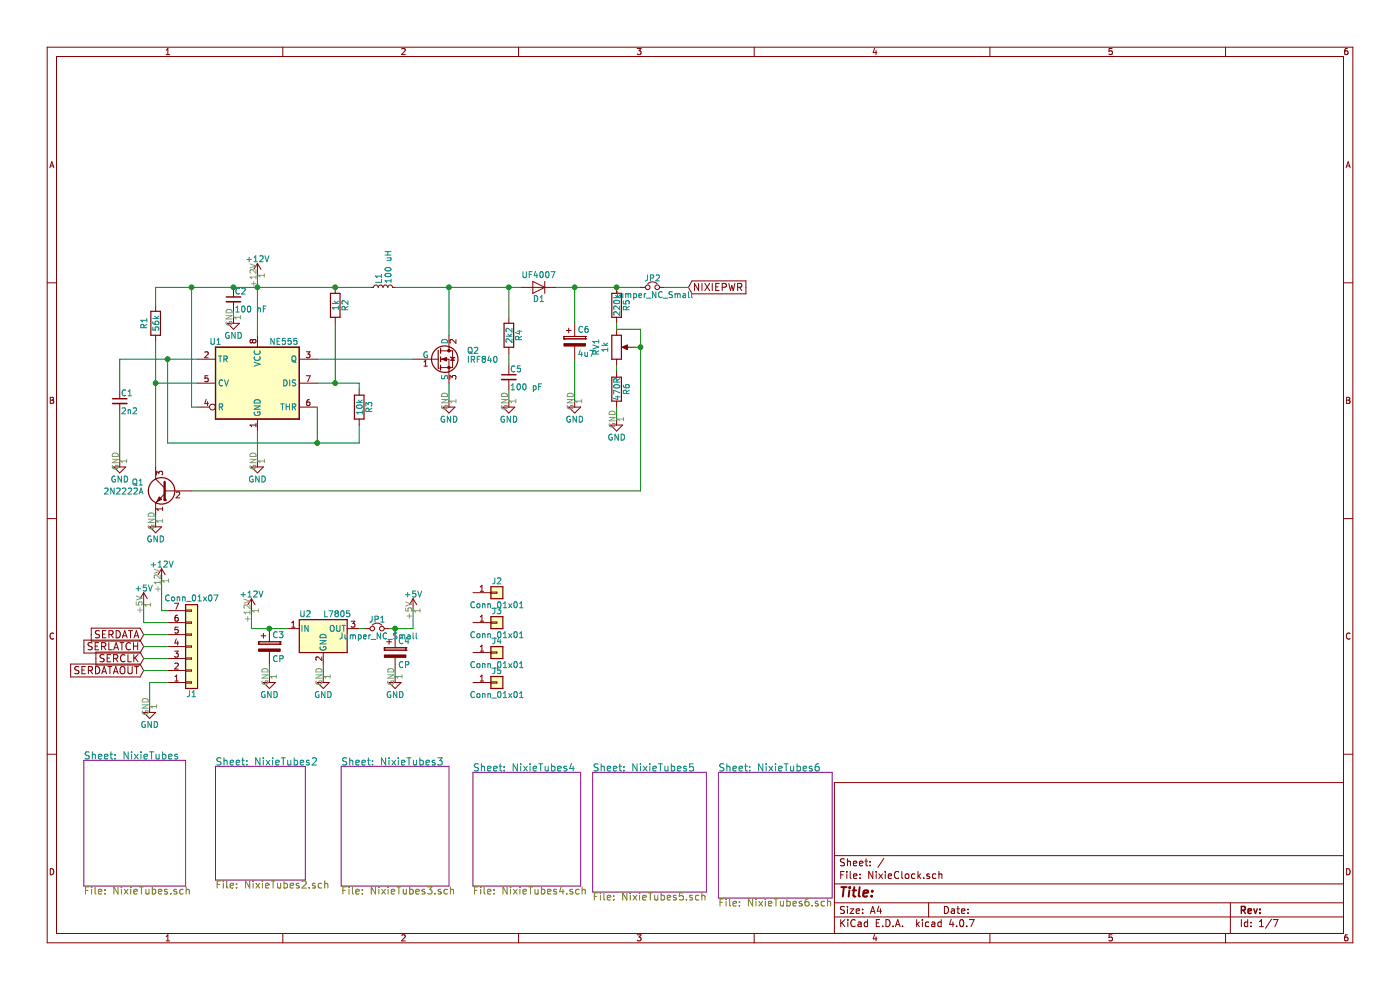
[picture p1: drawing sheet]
EESchema Schematic File Version 2
LIBS:power
LIBS:device
LIBS:switches
LIBS:relays
LIBS:motors
LIBS:transistors
LIBS:conn
LIBS:linear
LIBS:regul
LIBS:74xx
LIBS:cmos4000
LIBS:adc-dac
LIBS:memory
LIBS:xilinx
LIBS:microcontrollers
LIBS:dsp
LIBS:microchip
LIBS:analog_switches
LIBS:motorola
LIBS:texas
LIBS:intel
LIBS:audio
LIBS:interface
LIBS:digital-audio
LIBS:philips
LIBS:display
LIBS:cypress
LIBS:siliconi
LIBS:opto
LIBS:atmel
LIBS:contrib
LIBS:valves
LIBS:in14_lib
LIBS:arduino_nano
LIBS:NixieClock-cache
EELAYER 25 0
EELAYER END
$Descr A4 11693 8268
encoding utf-8
Sheet 1 7
Title ""
Date ""
Rev ""
Comp ""
Comment1 ""
Comment2 ""
Comment3 ""
Comment4 ""
$EndDescr
$Sheet
S 700  6350 850  1050
U 5E079765
F0 "NixieTubes" 60
F1 "NixieTubes.sch" 60
$EndSheet
$Sheet
S 1800 6400 750  950 
U 5E07BC0A
F0 "NixieTubes2" 60
F1 "NixieTubes2.sch" 60
$EndSheet
$Sheet
S 2850 6400 900  1000
U 5E07C4F4
F0 "NixieTubes3" 60
F1 "NixieTubes3.sch" 60
$EndSheet
$Sheet
S 3950 6450 900  950 
U 5E07E68A
F0 "NixieTubes4" 60
F1 "NixieTubes4.sch" 60
$EndSheet
$Sheet
S 4950 6450 950  1000
U 5E07F04F
F0 "NixieTubes5" 60
F1 "NixieTubes5.sch" 60
$EndSheet
$Sheet
S 6000 6450 950  1050
U 5E07F599
F0 "NixieTubes6" 60
F1 "NixieTubes6.sch" 60
$EndSheet
$Comp
L GND #PWR3
U 1 1
P 1250 5900
F 0 "#PWR3" H 1250 5650 50  0001 C CNN
F 1 "GND" H 1250 5750 50  0000 C CNN
F 2 "" H 1250 5900 50  0001 C CNN
F 3 "" H 1250 5900 50  0001 C CNN
	1    1250 5900
	1    0    0    -1  
$EndComp
$Comp
L +5V #PWR2
U 1 1
P 1200 5050
F 0 "#PWR2" H 1200 4900 50  0001 C CNN
F 1 "+5V" H 1200 5190 50  0000 C CNN
F 2 "" H 1200 5050 50  0001 C CNN
F 3 "" H 1200 5050 50  0001 C CNN
	1    1200 5050
	1    0    0    -1  
$EndComp
Text GLabel 1200 5300 0    60   Input ~ 0
SERDATA
Text GLabel 1200 5500 0    60   Input ~ 0
SERCLK
Text GLabel 1200 5400 0    60   Input ~ 0
SERLATCH
Text GLabel 1200 5600 0    60   Input ~ 0
SERDATAOUT
$Comp
L Conn_01x07 J1
U 1 1
P 1600 5400
F 0 "J1" H 1600 5800 50  0000 C CNN
F 1 "Conn_01x07" H 1600 5000 50  0000 C CNN
F 2 "Connectors_Molex:Molex_KK-6410-07_07x2.54mm_Straight" H 1600 5400 50  0001 C CNN
F 3 "" H 1600 5400 50  0001 C CNN
	1    1600 5400
	1    0    0    1   
$EndComp
$Comp
L +12V #PWR5
U 1 1
P 1350 4850
F 0 "#PWR5" H 1350 4700 50  0001 C CNN
F 1 "+12V" H 1350 4990 50  0000 C CNN
F 2 "" H 1350 4850 50  0001 C CNN
F 3 "" H 1350 4850 50  0001 C CNN
	1    1350 4850
	1    0    0    -1  
$EndComp
$Comp
L +12V #PWR7
U 1 1
P 2100 5100
F 0 "#PWR7" H 2100 4950 50  0001 C CNN
F 1 "+12V" H 2100 5240 50  0000 C CNN
F 2 "" H 2100 5100 50  0001 C CNN
F 3 "" H 2100 5100 50  0001 C CNN
	1    2100 5100
	1    0    0    -1  
$EndComp
$Comp
L L7805 U2
U 1 1
P 2700 5250
F 0 "U2" H 2550 5375 50  0000 C CNN
F 1 "L7805" H 2700 5375 50  0000 L CNN
F 2 "TO_SOT_Packages_THT:TO-220-3_Vertical" H 2725 5100 50  0001 L CIN
F 3 "" H 2700 5200 50  0001 C CNN
	1    2700 5250
	1    0    0    -1  
$EndComp
$Comp
L CP C3
U 1 1
P 2250 5400
F 0 "C3" H 2275 5500 50  0000 L CNN
F 1 "CP" H 2275 5300 50  0000 L CNN
F 2 "Capacitors_THT:CP_Radial_D8.0mm_P3.50mm" H 2288 5250 50  0001 C CNN
F 3 "" H 2250 5400 50  0001 C CNN
	1    2250 5400
	1    0    0    -1  
$EndComp
$Comp
L GND #PWR10
U 1 1
P 2250 5650
F 0 "#PWR10" H 2250 5400 50  0001 C CNN
F 1 "GND" H 2250 5500 50  0000 C CNN
F 2 "" H 2250 5650 50  0001 C CNN
F 3 "" H 2250 5650 50  0001 C CNN
	1    2250 5650
	1    0    0    -1  
$EndComp
$Comp
L CP C4
U 1 1
P 3300 5450
F 0 "C4" H 3325 5550 50  0000 L CNN
F 1 "CP" H 3325 5350 50  0000 L CNN
F 2 "Capacitors_THT:CP_Radial_D5.0mm_P2.50mm" H 3338 5300 50  0001 C CNN
F 3 "" H 3300 5450 50  0001 C CNN
	1    3300 5450
	1    0    0    -1  
$EndComp
$Comp
L GND #PWR11
U 1 1
P 2700 5650
F 0 "#PWR11" H 2700 5400 50  0001 C CNN
F 1 "GND" H 2700 5500 50  0000 C CNN
F 2 "" H 2700 5650 50  0001 C CNN
F 3 "" H 2700 5650 50  0001 C CNN
	1    2700 5650
	1    0    0    -1  
$EndComp
$Comp
L GND #PWR12
U 1 1
P 3300 5650
F 0 "#PWR12" H 3300 5400 50  0001 C CNN
F 1 "GND" H 3300 5500 50  0000 C CNN
F 2 "" H 3300 5650 50  0001 C CNN
F 3 "" H 3300 5650 50  0001 C CNN
	1    3300 5650
	1    0    0    -1  
$EndComp
Wire Wire Line
	1250 5900 1250 5700
Wire Wire Line
	1250 5700 1400 5700
Wire Wire Line
	1200 5050 1200 5200
Wire Wire Line
	1200 5200 1400 5200
Wire Wire Line
	1200 5300 1400 5300
Wire Wire Line
	1200 5400 1400 5400
Wire Wire Line
	1200 5500 1400 5500
Wire Wire Line
	1400 5600 1200 5600
Wire Wire Line
	1350 4850 1350 5100
Wire Wire Line
	1350 5100 1400 5100
Wire Wire Line
	2100 5100 2100 5250
Wire Wire Line
	2100 5250 2400 5250
Connection ~ 2250 5250
Wire Wire Line
	2250 5550 2250 5650
Wire Wire Line
	2700 5650 2700 5550
Wire Wire Line
	3300 5650 3300 5600
$Comp
L Jumper_NC_Small JP1
U 1 1
P 3150 5250
F 0 "JP1" H 3150 5330 50  0000 C CNN
F 1 "Jumper_NC_Small" H 3160 5190 50  0000 C CNN
F 2 "Pin_Headers:Pin_Header_Straight_1x02_Pitch2.54mm" H 3150 5250 50  0001 C CNN
F 3 "" H 3150 5250 50  0001 C CNN
	1    3150 5250
	1    0    0    -1  
$EndComp
$Comp
L +5V #PWR13
U 1 1
P 3450 5100
F 0 "#PWR13" H 3450 4950 50  0001 C CNN
F 1 "+5V" H 3450 5240 50  0000 C CNN
F 2 "" H 3450 5100 50  0001 C CNN
F 3 "" H 3450 5100 50  0001 C CNN
	1    3450 5100
	1    0    0    -1  
$EndComp
Wire Wire Line
	3450 5250 3450 5100
Wire Wire Line
	3250 5250 3450 5250
$Comp
L +12V #PWR8
U 1 1
P 2150 2300
F 0 "#PWR8" H 2150 2150 50  0001 C CNN
F 1 "+12V" H 2150 2440 50  0000 C CNN
F 2 "" H 2150 2300 50  0001 C CNN
F 3 "" H 2150 2300 50  0001 C CNN
	1    2150 2300
	1    0    0    -1  
$EndComp
$Comp
L NE555 U1
U 1 1
P 2150 3200
F 0 "U1" H 1750 3550 50  0000 L CNN
F 1 "NE555" H 2250 3550 50  0000 L CNN
F 2 "Housings_DIP:DIP-8_W7.62mm_Socket" H 2150 3200 50  0001 C CNN
F 3 "" H 2150 3200 50  0001 C CNN
	1    2150 3200
	1    0    0    -1  
$EndComp
Wire Wire Line
	2150 2300 2150 2800
$Comp
L GND #PWR9
U 1 1
P 2150 3850
F 0 "#PWR9" H 2150 3600 50  0001 C CNN
F 1 "GND" H 2150 3700 50  0000 C CNN
F 2 "" H 2150 3850 50  0001 C CNN
F 3 "" H 2150 3850 50  0001 C CNN
	1    2150 3850
	1    0    0    -1  
$EndComp
Wire Wire Line
	2150 3850 2150 3600
$Comp
L C_Small C2
U 1 1
P 1950 2500
F 0 "C2" H 1960 2570 50  0000 L CNN
F 1 "100 nF" H 1960 2420 50  0000 L CNN
F 2 "Capacitors_THT:C_Disc_D5.0mm_W2.5mm_P2.50mm" H 1950 2500 50  0001 C CNN
F 3 "" H 1950 2500 50  0001 C CNN
	1    1950 2500
	1    0    0    -1  
$EndComp
Wire Wire Line
	1300 2400 3100 2400
Connection ~ 2150 2400
$Comp
L GND #PWR6
U 1 1
P 1950 2650
F 0 "#PWR6" H 1950 2400 50  0001 C CNN
F 1 "GND" H 1950 2500 50  0000 C CNN
F 2 "" H 1950 2650 50  0001 C CNN
F 3 "" H 1950 2650 50  0001 C CNN
	1    1950 2650
	1    0    0    -1  
$EndComp
Wire Wire Line
	1950 2600 1950 2650
$Comp
L C_Small C1
U 1 1
P 1000 3350
F 0 "C1" H 1010 3420 50  0000 L CNN
F 1 "2n2" H 1010 3270 50  0000 L CNN
F 2 "Capacitors_THT:C_Disc_D5.0mm_W2.5mm_P2.50mm" H 1000 3350 50  0001 C CNN
F 3 "" H 1000 3350 50  0001 C CNN
	1    1000 3350
	1    0    0    -1  
$EndComp
Wire Wire Line
	1000 3250 1000 3000
Wire Wire Line
	1000 3000 1650 3000
$Comp
L GND #PWR1
U 1 1
P 1000 3850
F 0 "#PWR1" H 1000 3600 50  0001 C CNN
F 1 "GND" H 1000 3700 50  0000 C CNN
F 2 "" H 1000 3850 50  0001 C CNN
F 3 "" H 1000 3850 50  0001 C CNN
	1    1000 3850
	1    0    0    -1  
$EndComp
Wire Wire Line
	1000 3850 1000 3450
$Comp
L R R2
U 1 1
P 2800 2550
F 0 "R2" V 2880 2550 50  0000 C CNN
F 1 "1k" V 2800 2550 50  0000 C CNN
F 2 "Resistors_THT:R_Axial_DIN0207_L6.3mm_D2.5mm_P7.62mm_Horizontal" V 2730 2550 50  0001 C CNN
F 3 "" H 2800 2550 50  0001 C CNN
	1    2800 2550
	1    0    0    -1  
$EndComp
Wire Wire Line
	2800 2700 2800 3200
Wire Wire Line
	2650 3200 3000 3200
Wire Wire Line
	1400 3000 1400 3700
Wire Wire Line
	1400 3700 3000 3700
Wire Wire Line
	2650 3700 2650 3400
Connection ~ 1400 3000
$Comp
L R R3
U 1 1
P 3000 3400
F 0 "R3" V 3080 3400 50  0000 C CNN
F 1 "10k" V 3000 3400 50  0000 C CNN
F 2 "Resistors_THT:R_Axial_DIN0207_L6.3mm_D2.5mm_P7.62mm_Horizontal" V 2930 3400 50  0001 C CNN
F 3 "" H 3000 3400 50  0001 C CNN
	1    3000 3400
	1    0    0    -1  
$EndComp
Wire Wire Line
	3000 3200 3000 3250
Connection ~ 2800 3200
Wire Wire Line
	3000 3700 3000 3550
Connection ~ 2650 3700
$Comp
L 2N3904 Q1
U 1 1
P 1400 4100
F 0 "Q1" H 1600 4175 50  0000 L CNN
F 1 "2N2222A" H 1600 4100 50  0000 L CNN
F 2 "TO_SOT_Packages_THT:TO-92_Molded_Narrow" H 1600 4025 50  0001 L CIN
F 3 "" H 1400 4100 50  0001 L CNN
	1    1400 4100
	-1   0    0    -1  
$EndComp
$Comp
L GND #PWR4
U 1 1
P 1300 4350
F 0 "#PWR4" H 1300 4100 50  0001 C CNN
F 1 "GND" H 1300 4200 50  0000 C CNN
F 2 "" H 1300 4350 50  0001 C CNN
F 3 "" H 1300 4350 50  0001 C CNN
	1    1300 4350
	1    0    0    -1  
$EndComp
$Comp
L R R1
U 1 1
P 1300 2700
F 0 "R1" V 1200 2700 50  0000 C CNN
F 1 "56k" V 1300 2700 50  0000 C CNN
F 2 "Resistors_THT:R_Axial_DIN0207_L6.3mm_D2.5mm_P7.62mm_Horizontal" V 1230 2700 50  0001 C CNN
F 3 "" H 1300 2700 50  0001 C CNN
	1    1300 2700
	1    0    0    -1  
$EndComp
Connection ~ 1950 2400
Wire Wire Line
	1650 3400 1600 3400
Wire Wire Line
	1600 3400 1600 2400
Wire Wire Line
	1300 2850 1300 3900
Wire Wire Line
	1300 3200 1650 3200
Connection ~ 1300 3200
Wire Wire Line
	1300 2550 1300 2400
Connection ~ 1600 2400
Wire Wire Line
	1300 4300 1300 4350
$Comp
L IRF540N Q2
U 1 1
P 3650 3000
F 0 "Q2" H 3900 3075 50  0000 L CNN
F 1 "IRF840" H 3900 3000 50  0000 L CNN
F 2 "TO_SOT_Packages_THT:TO-220-3_Vertical" H 3900 2925 50  0001 L CIN
F 3 "" H 3650 3000 50  0001 L CNN
	1    3650 3000
	1    0    0    -1  
$EndComp
Wire Wire Line
	3450 3000 2650 3000
$Comp
L L_Small L1
U 1 1
P 3200 2400
F 0 "L1" H 3230 2440 50  0000 L CNN
F 1 "100 uH" H 3230 2360 50  0000 L CNN
F 2 "Inductors_THT:L_Toroid_Horizontal_D7.8mm_P13.00mm_Diameter9-5mm_Amidon-T30" H 3200 2400 50  0001 C CNN
F 3 "" H 3200 2400 50  0001 C CNN
	1    3200 2400
	0    -1   -1   0   
$EndComp
Wire Wire Line
	3300 2400 4350 2400
Wire Wire Line
	3750 2400 3750 2800
Connection ~ 2800 2400
$Comp
L GND #PWR14
U 1 1
P 3750 3350
F 0 "#PWR14" H 3750 3100 50  0001 C CNN
F 1 "GND" H 3750 3200 50  0000 C CNN
F 2 "" H 3750 3350 50  0001 C CNN
F 3 "" H 3750 3350 50  0001 C CNN
	1    3750 3350
	1    0    0    -1  
$EndComp
Wire Wire Line
	3750 3350 3750 3200
$Comp
L R R4
U 1 1
P 4250 2800
F 0 "R4" V 4330 2800 50  0000 C CNN
F 1 "2k2" V 4250 2800 50  0000 C CNN
F 2 "Resistors_THT:R_Axial_DIN0207_L6.3mm_D2.5mm_P7.62mm_Horizontal" V 4180 2800 50  0001 C CNN
F 3 "" H 4250 2800 50  0001 C CNN
	1    4250 2800
	1    0    0    -1  
$EndComp
Wire Wire Line
	4250 2400 4250 2650
Connection ~ 3750 2400
$Comp
L C_Small C5
U 1 1
P 4250 3150
F 0 "C5" H 4260 3220 50  0000 L CNN
F 1 "100 pF" H 4260 3070 50  0000 L CNN
F 2 "Capacitors_THT:C_Disc_D5.0mm_W2.5mm_P2.50mm" H 4250 3150 50  0001 C CNN
F 3 "" H 4250 3150 50  0001 C CNN
	1    4250 3150
	1    0    0    -1  
$EndComp
$Comp
L GND #PWR15
U 1 1
P 4250 3350
F 0 "#PWR15" H 4250 3100 50  0001 C CNN
F 1 "GND" H 4250 3200 50  0000 C CNN
F 2 "" H 4250 3350 50  0001 C CNN
F 3 "" H 4250 3350 50  0001 C CNN
	1    4250 3350
	1    0    0    -1  
$EndComp
Wire Wire Line
	4250 3350 4250 3250
Wire Wire Line
	4250 3050 4250 2950
$Comp
L D D1
U 1 1
P 4500 2400
F 0 "D1" H 4500 2500 50  0000 C CNN
F 1 "UF4007" H 4500 2300 50  0000 C CNN
F 2 "Diodes_THT:D_DO-41_SOD81_P7.62mm_Horizontal" H 4500 2400 50  0001 C CNN
F 3 "" H 4500 2400 50  0001 C CNN
	1    4500 2400
	-1   0    0    1   
$EndComp
Connection ~ 4250 2400
$Comp
L CP C6
U 1 1
P 4800 2850
F 0 "C6" H 4825 2950 50  0000 L CNN
F 1 "4u7" H 4825 2750 50  0000 L CNN
F 2 "Capacitors_THT:CP_Radial_D8.0mm_P3.50mm" H 4838 2700 50  0001 C CNN
F 3 "" H 4800 2850 50  0001 C CNN
	1    4800 2850
	1    0    0    -1  
$EndComp
Wire Wire Line
	4800 2700 4800 2400
Wire Wire Line
	4650 2400 5350 2400
$Comp
L GND #PWR16
U 1 1
P 4800 3350
F 0 "#PWR16" H 4800 3100 50  0001 C CNN
F 1 "GND" H 4800 3200 50  0000 C CNN
F 2 "" H 4800 3350 50  0001 C CNN
F 3 "" H 4800 3350 50  0001 C CNN
	1    4800 3350
	1    0    0    -1  
$EndComp
Wire Wire Line
	4800 3350 4800 3000
$Comp
L R R5
U 1 1
P 5150 2550
F 0 "R5" V 5230 2550 50  0000 C CNN
F 1 "220k" V 5150 2550 50  0000 C CNN
F 2 "Resistors_THT:R_Axial_DIN0207_L6.3mm_D2.5mm_P7.62mm_Horizontal" V 5080 2550 50  0001 C CNN
F 3 "" H 5150 2550 50  0001 C CNN
	1    5150 2550
	1    0    0    -1  
$EndComp
Connection ~ 4800 2400
$Comp
L POT RV1
U 1 1
P 5150 2900
F 0 "RV1" V 4975 2900 50  0000 C CNN
F 1 "1k" V 5050 2900 50  0000 C CNN
F 2 "Potentiometers:Potentiometer_Trimmer_Bourns_3296W" H 5150 2900 50  0001 C CNN
F 3 "" H 5150 2900 50  0001 C CNN
	1    5150 2900
	1    0    0    -1  
$EndComp
Wire Wire Line
	5150 2750 5150 2700
$Comp
L R R6
U 1 1
P 5150 3250
F 0 "R6" V 5230 3250 50  0000 C CNN
F 1 "470R" V 5150 3250 50  0000 C CNN
F 2 "Resistors_THT:R_Axial_DIN0207_L6.3mm_D2.5mm_P7.62mm_Horizontal" V 5080 3250 50  0001 C CNN
F 3 "" H 5150 3250 50  0001 C CNN
	1    5150 3250
	1    0    0    -1  
$EndComp
$Comp
L GND #PWR17
U 1 1
P 5150 3500
F 0 "#PWR17" H 5150 3250 50  0001 C CNN
F 1 "GND" H 5150 3350 50  0000 C CNN
F 2 "" H 5150 3500 50  0001 C CNN
F 3 "" H 5150 3500 50  0001 C CNN
	1    5150 3500
	1    0    0    -1  
$EndComp
Wire Wire Line
	5150 3500 5150 3400
Wire Wire Line
	5150 3100 5150 3050
Wire Wire Line
	5300 2900 5350 2900
Wire Wire Line
	5350 2750 5350 4100
Wire Wire Line
	5350 4100 1600 4100
Wire Wire Line
	5150 2750 5350 2750
Connection ~ 5350 2900
Wire Wire Line
	3050 5250 3000 5250
Wire Wire Line
	3300 5300 3300 5250
Connection ~ 3300 5250
Text GLabel 5750 2400 2    60   Input ~ 0
NIXIEPWR
Connection ~ 5150 2400
$Comp
L Conn_01x01 J2
U 1 1
P 4150 4950
F 0 "J2" H 4150 5050 50  0000 C CNN
F 1 "Conn_01x01" H 4150 4850 50  0000 C CNN
F 2 "Connectors:1pin" H 4150 4950 50  0001 C CNN
F 3 "" H 4150 4950 50  0001 C CNN
	1    4150 4950
	1    0    0    -1  
$EndComp
$Comp
L Conn_01x01 J3
U 1 1
P 4150 5200
F 0 "J3" H 4150 5300 50  0000 C CNN
F 1 "Conn_01x01" H 4150 5100 50  0000 C CNN
F 2 "Connectors:1pin" H 4150 5200 50  0001 C CNN
F 3 "" H 4150 5200 50  0001 C CNN
	1    4150 5200
	1    0    0    -1  
$EndComp
$Comp
L Conn_01x01 J4
U 1 1
P 4150 5450
F 0 "J4" H 4150 5550 50  0000 C CNN
F 1 "Conn_01x01" H 4150 5350 50  0000 C CNN
F 2 "Connectors:1pin" H 4150 5450 50  0001 C CNN
F 3 "" H 4150 5450 50  0001 C CNN
	1    4150 5450
	1    0    0    -1  
$EndComp
$Comp
L Conn_01x01 J5
U 1 1
P 4150 5700
F 0 "J5" H 4150 5800 50  0000 C CNN
F 1 "Conn_01x01" H 4150 5600 50  0000 C CNN
F 2 "Connectors:1pin" H 4150 5700 50  0001 C CNN
F 3 "" H 4150 5700 50  0001 C CNN
	1    4150 5700
	1    0    0    -1  
$EndComp
$Comp
L Jumper_NC_Small JP2
U 1 1
P 5450 2400
F 0 "JP2" H 5450 2480 50  0000 C CNN
F 1 "Jumper_NC_Small" H 5460 2340 50  0000 C CNN
F 2 "Pin_Headers:Pin_Header_Straight_1x02_Pitch2.54mm" H 5450 2400 50  0001 C CNN
F 3 "" H 5450 2400 50  0001 C CNN
	1    5450 2400
	1    0    0    -1  
$EndComp
Wire Wire Line
	5550 2400 5750 2400
$EndSCHEMATC
